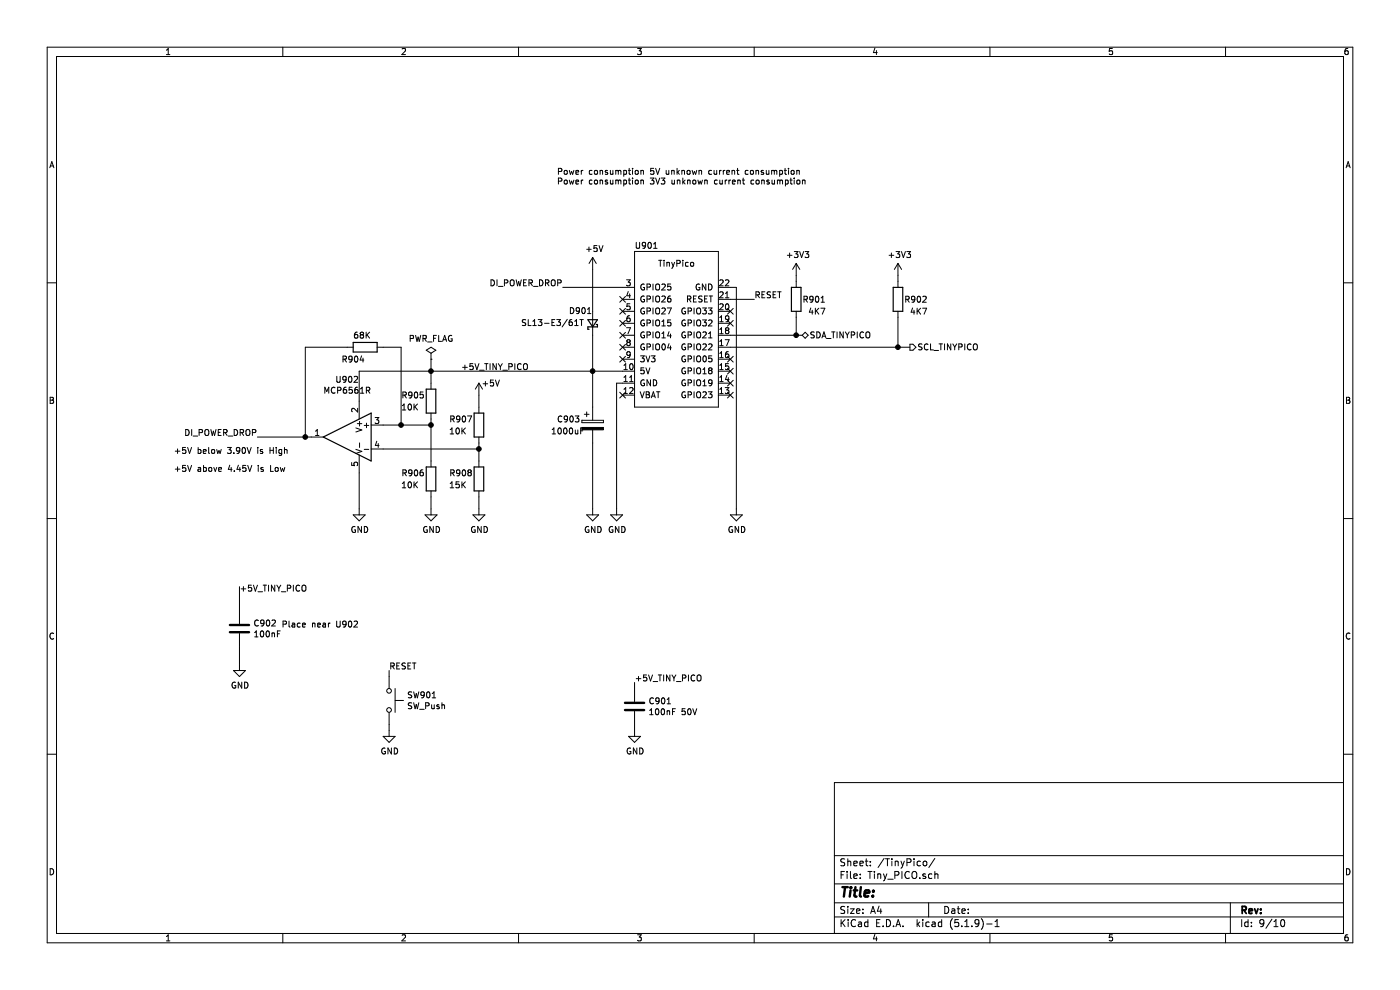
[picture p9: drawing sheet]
EESchema Schematic File Version 4
EELAYER 30 0
EELAYER END
$Descr A4 11693 8268
encoding utf-8
Sheet 9 10
Title ""
Date ""
Rev ""
Comp ""
Comment1 ""
Comment2 ""
Comment3 ""
Comment4 ""
$EndDescr
$Comp
L SIOMv01-rescue:+3V3-power #PWR?
U 1 1
P 7500 2300
AR Path="/5F8C27AF/60792D17" Ref="#PWR?"  Part="1" 
AR Path="/5F97DE9D/60792D17" Ref="#PWR?"  Part="1" 
AR Path="/60781610/60792D17" Ref="#PWR0908"  Part="1" 
F 0 "#PWR0908" H 7500 2150 50  0001 C CNN
F 1 "+3V3" H 7515 2473 50  0000 C CNN
F 2 "" H 7500 2300 50  0001 C CNN
F 3 "" H 7500 2300 50  0001 C CNN
	1    7500 2300
	1    0    0    -1  
$EndComp
$Comp
L SIOMv01-rescue:R-Device R?
U 1 1
P 7500 2500
AR Path="/5F8C27AF/60792D1D" Ref="R?"  Part="1" 
AR Path="/5F97DE9D/60792D1D" Ref="R?"  Part="1" 
AR Path="/60781610/60792D1D" Ref="R902"  Part="1" 
F 0 "R902" H 7750 2500 50  0000 R CNN
F 1 "4K7" H 7750 2400 50  0000 R CNN
F 2 "Resistor_SMD:R_0603_1608Metric" V 7430 2500 50  0001 C CNN
F 3 "~" H 7500 2500 50  0001 C CNN
	1    7500 2500
	1    0    0    -1  
$EndComp
$Comp
L SIOMv01-rescue:+3V3-power #PWR?
U 1 1
P 6650 2300
AR Path="/5F8C27AF/60792D24" Ref="#PWR?"  Part="1" 
AR Path="/5F97DE9D/60792D24" Ref="#PWR?"  Part="1" 
AR Path="/60781610/60792D24" Ref="#PWR0907"  Part="1" 
F 0 "#PWR0907" H 6650 2150 50  0001 C CNN
F 1 "+3V3" H 6665 2473 50  0000 C CNN
F 2 "" H 6650 2300 50  0001 C CNN
F 3 "" H 6650 2300 50  0001 C CNN
	1    6650 2300
	1    0    0    -1  
$EndComp
$Comp
L SIOMv01-rescue:R-Device R?
U 1 1
P 6650 2500
AR Path="/5F8C27AF/60792D2A" Ref="R?"  Part="1" 
AR Path="/5F97DE9D/60792D2A" Ref="R?"  Part="1" 
AR Path="/60781610/60792D2A" Ref="R901"  Part="1" 
F 0 "R901" H 6900 2500 50  0000 R CNN
F 1 "4K7" H 6900 2400 50  0000 R CNN
F 2 "Resistor_SMD:R_0603_1608Metric" V 6580 2500 50  0001 C CNN
F 3 "~" H 6650 2500 50  0001 C CNN
	1    6650 2500
	1    0    0    -1  
$EndComp
Wire Wire Line
	6650 2300 6650 2350
Wire Wire Line
	7500 2300 7500 2350
$Comp
L TinyPico:TinyPico U901
U 1 1
P 5650 2750
F 0 "U901" H 5400 3450 50  0000 C CNN
F 1 "TinyPico" H 5650 3300 50  0000 C CNN
F 2 "Package_DIP:DIP-24_W15.24mm_Socket_LongPads" H 6100 3200 50  0001 C CNN
F 3 "https://www.tinypico.com/" H 6100 3200 50  0001 C CNN
	1    5650 2750
	1    0    0    -1  
$EndComp
$Comp
L SIOMv01-rescue:GND-power #PWR0903
U 1 1
P 5150 4250
F 0 "#PWR0903" H 5150 4000 50  0001 C CNN
F 1 "GND" H 5155 4077 50  0000 C CNN
F 2 "" H 5150 4250 50  0001 C CNN
F 3 "" H 5150 4250 50  0001 C CNN
	1    5150 4250
	1    0    0    -1  
$EndComp
$Comp
L SIOMv01-rescue:GND-power #PWR0906
U 1 1
P 6150 4250
F 0 "#PWR0906" H 6150 4000 50  0001 C CNN
F 1 "GND" H 6155 4077 50  0000 C CNN
F 2 "" H 6150 4250 50  0001 C CNN
F 3 "" H 6150 4250 50  0001 C CNN
	1    6150 4250
	1    0    0    -1  
$EndComp
Wire Wire Line
	5150 3200 5200 3200
Wire Wire Line
	6150 2400 6100 2400
Wire Wire Line
	5200 3100 4950 3100
Wire Wire Line
	4950 3100 4950 2800
NoConn ~ 5200 3300
$Comp
L SIOMv01-rescue:+5V-power #PWR0902
U 1 1
P 4950 2250
F 0 "#PWR0902" H 4950 2100 50  0001 C CNN
F 1 "+5V" H 4965 2423 50  0000 C CNN
F 2 "" H 4950 2250 50  0001 C CNN
F 3 "" H 4950 2250 50  0001 C CNN
	1    4950 2250
	1    0    0    -1  
$EndComp
$Comp
L SIOMv01-rescue:C-Device C?
U 1 1
P 5300 5900
AR Path="/5F8BACBE/60792D67" Ref="C?"  Part="1" 
AR Path="/5F97DE9D/60792D67" Ref="C?"  Part="1" 
AR Path="/60781610/60792D67" Ref="C901"  Part="1" 
F 0 "C901" H 5415 5946 50  0000 L CNN
F 1 "100nF 50V" H 5415 5855 50  0000 L CNN
F 2 "Capacitor_SMD:C_0603_1608Metric" H 5338 5750 50  0001 C CNN
F 3 "~" H 5300 5900 50  0001 C CNN
	1    5300 5900
	1    0    0    -1  
$EndComp
$Comp
L SIOMv01-rescue:GND-power #PWR?
U 1 1
P 5300 6100
AR Path="/60792D6D" Ref="#PWR?"  Part="1" 
AR Path="/5F8BACBE/60792D6D" Ref="#PWR?"  Part="1" 
AR Path="/5F97DE9D/60792D6D" Ref="#PWR?"  Part="1" 
AR Path="/60781610/60792D6D" Ref="#PWR0905"  Part="1" 
F 0 "#PWR0905" H 5300 5850 50  0001 C CNN
F 1 "GND" H 5305 5927 50  0000 C CNN
F 2 "" H 5300 6100 50  0001 C CNN
F 3 "" H 5300 6100 50  0001 C CNN
	1    5300 6100
	1    0    0    -1  
$EndComp
Wire Wire Line
	5300 6100 5300 6050
Wire Wire Line
	5300 5750 5300 5700
Text Notes 4650 1550 0    50   ~ 0
Power consumption 5V unknown current consumption\nPower consumption 3V3 unknown current consumption
Text HLabel 7600 2900 2    50   Output ~ 0
SCL_TINYPICO
Text HLabel 6700 2800 2    50   BiDi ~ 0
SDA_TINYPICO
$Comp
L Switch:SW_Push SW901
U 1 1
P 3250 5850
F 0 "SW901" V 3204 5998 50  0000 L CNN
F 1 "SW_Push" V 3295 5998 50  0000 L CNN
F 2 "Button_Switch_SMD:SW_Push_1P1T_NO_6x6mm_H9.5mm" H 3250 6050 50  0001 C CNN
F 3 "~" H 3250 6050 50  0001 C CNN
	1    3250 5850
	0    1    1    0   
$EndComp
Wire Wire Line
	3250 5650 3250 5600
Wire Wire Line
	3250 6050 3250 6100
$Comp
L SIOMv01-rescue:GND-power #PWR?
U 1 1
P 3250 6100
AR Path="/60792DE6" Ref="#PWR?"  Part="1" 
AR Path="/5F8BACBE/60792DE6" Ref="#PWR?"  Part="1" 
AR Path="/5F97DE9D/60792DE6" Ref="#PWR?"  Part="1" 
AR Path="/60781610/60792DE6" Ref="#PWR0901"  Part="1" 
F 0 "#PWR0901" H 3250 5850 50  0001 C CNN
F 1 "GND" H 3255 5927 50  0000 C CNN
F 2 "" H 3250 6100 50  0001 C CNN
F 3 "" H 3250 6100 50  0001 C CNN
	1    3250 6100
	1    0    0    -1  
$EndComp
Text Label 3250 5600 0    50   ~ 0
RESET
NoConn ~ 6100 2600
NoConn ~ 6100 2700
NoConn ~ 6100 3000
NoConn ~ 6100 3100
NoConn ~ 6100 3200
NoConn ~ 6100 3300
NoConn ~ 5200 3000
NoConn ~ 5200 2900
NoConn ~ 5200 2800
NoConn ~ 5200 2700
NoConn ~ 5200 2600
NoConn ~ 5200 2500
Wire Wire Line
	6650 2650 6650 2800
Connection ~ 6650 2800
Wire Wire Line
	6650 2800 6700 2800
Wire Wire Line
	7500 2650 7500 2900
Connection ~ 7500 2900
Wire Wire Line
	7500 2900 7600 2900
Wire Wire Line
	6100 2900 7500 2900
Wire Wire Line
	6100 2800 6650 2800
Wire Wire Line
	6100 2500 6300 2500
Text Label 6300 2500 0    50   ~ 0
RESET
$Comp
L Device:D_Schottky_Small D901
U 1 1
P 4950 2700
F 0 "D901" V 5050 2900 50  0000 R CNN
F 1 "SL13-E3/61T" V 4950 3300 50  0000 R CNN
F 2 "Diode_SMD:D_SMA" V 4950 2700 50  0001 C CNN
F 3 "~" V 4950 2700 50  0001 C CNN
	1    4950 2700
	0    -1   -1   0   
$EndComp
$Comp
L SIOMv01-rescue:GND-power #PWR0113
U 1 1
P 3000 4250
F 0 "#PWR0113" H 3000 4000 50  0001 C CNN
F 1 "GND" H 3005 4077 50  0000 C CNN
F 2 "" H 3000 4250 50  0001 C CNN
F 3 "" H 3000 4250 50  0001 C CNN
	1    3000 4250
	1    0    0    -1  
$EndComp
$Comp
L Device:CP C903
U 1 1
P 4950 3550
F 0 "C903" H 4650 3600 50  0000 L CNN
F 1 "1000uF" H 4600 3500 50  0000 L CNN
F 2 "Capacitor_SMD:CP_Elec_10x10.5" H 4988 3400 50  0001 C CNN
F 3 "~" H 4950 3550 50  0001 C CNN
	1    4950 3550
	1    0    0    -1  
$EndComp
Wire Wire Line
	4950 3400 4950 3100
Connection ~ 4950 3100
$Comp
L SIOMv01-rescue:GND-power #PWR0117
U 1 1
P 4950 4250
F 0 "#PWR0117" H 4950 4000 50  0001 C CNN
F 1 "GND" H 4955 4077 50  0000 C CNN
F 2 "" H 4950 4250 50  0001 C CNN
F 3 "" H 4950 4250 50  0001 C CNN
	1    4950 4250
	1    0    0    -1  
$EndComp
Wire Wire Line
	3000 3350 3000 3100
Wire Wire Line
	3000 3950 3000 4250
Wire Wire Line
	4950 3700 4950 4250
Wire Wire Line
	5150 3200 5150 4250
Wire Wire Line
	6150 2400 6150 4250
$Comp
L SIOMv01-rescue:R-Device R?
U 1 1
P 3600 4000
AR Path="/5F8C27AF/609B6A54" Ref="R?"  Part="1" 
AR Path="/5F97DE9D/609B6A54" Ref="R?"  Part="1" 
AR Path="/60781610/609B6A54" Ref="R906"  Part="1" 
F 0 "R906" H 3550 4050 50  0000 R CNN
F 1 "10K" H 3500 3950 50  0000 R CNN
F 2 "Resistor_SMD:R_0603_1608Metric" V 3530 4000 50  0001 C CNN
F 3 "~" H 3600 4000 50  0001 C CNN
	1    3600 4000
	1    0    0    -1  
$EndComp
Wire Wire Line
	3000 3100 3600 3100
$Comp
L SIOMv01-rescue:R-Device R?
U 1 1
P 3050 2900
AR Path="/5F8C27AF/609BD633" Ref="R?"  Part="1" 
AR Path="/5F97DE9D/609BD633" Ref="R?"  Part="1" 
AR Path="/60781610/609BD633" Ref="R904"  Part="1" 
F 0 "R904" V 3150 2900 50  0000 R CNN
F 1 "68K" V 2950 2950 50  0000 R CNN
F 2 "Resistor_SMD:R_0603_1608Metric" V 2980 2900 50  0001 C CNN
F 3 "~" H 3050 2900 50  0001 C CNN
	1    3050 2900
	0    1    1    0   
$EndComp
Wire Wire Line
	3200 2900 3350 2900
Wire Wire Line
	3350 2900 3350 3550
Wire Wire Line
	3350 3550 3200 3550
Wire Wire Line
	2900 2900 2550 2900
Wire Wire Line
	2550 3650 2550 2900
Connection ~ 2550 3650
Wire Wire Line
	2550 3650 2600 3650
Wire Wire Line
	4950 2250 4950 2600
$Comp
L SIOMv01-rescue:R-Device R?
U 1 1
P 3600 3350
AR Path="/5F8C27AF/609CB293" Ref="R?"  Part="1" 
AR Path="/5F97DE9D/609CB293" Ref="R?"  Part="1" 
AR Path="/60781610/609CB293" Ref="R905"  Part="1" 
F 0 "R905" H 3550 3400 50  0000 R CNN
F 1 "10K" H 3500 3300 50  0000 R CNN
F 2 "Resistor_SMD:R_0603_1608Metric" V 3530 3350 50  0001 C CNN
F 3 "~" H 3600 3350 50  0001 C CNN
	1    3600 3350
	1    0    0    -1  
$EndComp
Wire Wire Line
	3600 3200 3600 3100
Connection ~ 3600 3100
Connection ~ 3350 3550
Connection ~ 3600 3550
Wire Wire Line
	3600 3550 3600 3500
Wire Wire Line
	3600 3550 3600 3850
Wire Wire Line
	3350 3550 3600 3550
$Comp
L SIOMv01-rescue:GND-power #PWR0122
U 1 1
P 3600 4250
F 0 "#PWR0122" H 3600 4000 50  0001 C CNN
F 1 "GND" H 3605 4077 50  0000 C CNN
F 2 "" H 3600 4250 50  0001 C CNN
F 3 "" H 3600 4250 50  0001 C CNN
	1    3600 4250
	1    0    0    -1  
$EndComp
Wire Wire Line
	3600 4250 3600 4150
$Comp
L SIOMv01-rescue:R-Device R?
U 1 1
P 4000 3550
AR Path="/5F8C27AF/609D4C3E" Ref="R?"  Part="1" 
AR Path="/5F97DE9D/609D4C3E" Ref="R?"  Part="1" 
AR Path="/60781610/609D4C3E" Ref="R907"  Part="1" 
F 0 "R907" H 3950 3600 50  0000 R CNN
F 1 "10K" H 3900 3500 50  0000 R CNN
F 2 "Resistor_SMD:R_0603_1608Metric" V 3930 3550 50  0001 C CNN
F 3 "~" H 4000 3550 50  0001 C CNN
	1    4000 3550
	1    0    0    -1  
$EndComp
$Comp
L SIOMv01-rescue:+5V-power #PWR0123
U 1 1
P 4000 3300
F 0 "#PWR0123" H 4000 3150 50  0001 C CNN
F 1 "+5V" H 4100 3400 50  0000 C CNN
F 2 "" H 4000 3300 50  0001 C CNN
F 3 "" H 4000 3300 50  0001 C CNN
	1    4000 3300
	1    0    0    -1  
$EndComp
Wire Wire Line
	4000 3300 4000 3400
$Comp
L SIOMv01-rescue:R-Device R?
U 1 1
P 4000 4000
AR Path="/5F8C27AF/609D6515" Ref="R?"  Part="1" 
AR Path="/5F97DE9D/609D6515" Ref="R?"  Part="1" 
AR Path="/60781610/609D6515" Ref="R908"  Part="1" 
F 0 "R908" H 3950 4050 50  0000 R CNN
F 1 "15K" H 3900 3950 50  0000 R CNN
F 2 "Resistor_SMD:R_0603_1608Metric" V 3930 4000 50  0001 C CNN
F 3 "~" H 4000 4000 50  0001 C CNN
	1    4000 4000
	1    0    0    -1  
$EndComp
$Comp
L SIOMv01-rescue:GND-power #PWR0124
U 1 1
P 4000 4250
F 0 "#PWR0124" H 4000 4000 50  0001 C CNN
F 1 "GND" H 4005 4077 50  0000 C CNN
F 2 "" H 4000 4250 50  0001 C CNN
F 3 "" H 4000 4250 50  0001 C CNN
	1    4000 4250
	1    0    0    -1  
$EndComp
Wire Wire Line
	4000 4250 4000 4150
Wire Wire Line
	4000 3850 4000 3750
Wire Wire Line
	3200 3750 4000 3750
Connection ~ 4000 3750
Wire Wire Line
	4000 3750 4000 3700
Wire Wire Line
	4700 2400 5200 2400
Text Label 2150 3650 2    50   ~ 0
DI_POWER_DROP
Text Label 4700 2400 2    50   ~ 0
DI_POWER_DROP
$Comp
L Device:C C902
U 1 1
P 2000 5250
F 0 "C902" H 2115 5296 50  0000 L CNN
F 1 "100nF" H 2115 5205 50  0000 L CNN
F 2 "Capacitor_SMD:C_0603_1608Metric" H 2038 5100 50  0001 C CNN
F 3 "~" H 2000 5250 50  0001 C CNN
	1    2000 5250
	1    0    0    -1  
$EndComp
Wire Wire Line
	3600 3100 4950 3100
Text Label 3850 3100 0    50   ~ 0
+5V_TINY_PICO
Text Label 2000 4950 0    50   ~ 0
+5V_TINY_PICO
$Comp
L SIOMv01-rescue:GND-power #PWR?
U 1 1
P 2000 5550
AR Path="/609E7291" Ref="#PWR?"  Part="1" 
AR Path="/5F8BACBE/609E7291" Ref="#PWR?"  Part="1" 
AR Path="/5F97DE9D/609E7291" Ref="#PWR?"  Part="1" 
AR Path="/60781610/609E7291" Ref="#PWR0125"  Part="1" 
F 0 "#PWR0125" H 2000 5300 50  0001 C CNN
F 1 "GND" H 2005 5377 50  0000 C CNN
F 2 "" H 2000 5550 50  0001 C CNN
F 3 "" H 2000 5550 50  0001 C CNN
	1    2000 5550
	1    0    0    -1  
$EndComp
Wire Wire Line
	2000 5400 2000 5550
Text Notes 2350 5250 0    50   ~ 0
Place near U902
$Comp
L power:PWR_FLAG #FLG0102
U 1 1
P 3600 3000
F 0 "#FLG0102" H 3600 3075 50  0001 C CNN
F 1 "PWR_FLAG" H 3600 3173 50  0000 C CNN
F 2 "" H 3600 3000 50  0001 C CNN
F 3 "~" H 3600 3000 50  0001 C CNN
	1    3600 3000
	1    0    0    -1  
$EndComp
Wire Wire Line
	3600 3000 3600 3100
Wire Wire Line
	2150 3650 2550 3650
Wire Wire Line
	2000 4900 2000 5100
Text Notes 1450 3800 0    50   ~ 0
+5V below 3.90V is High
Text Notes 1450 3950 0    50   ~ 0
+5V above 4.45V is Low
$Comp
L Comparator:MCP6561R U902
U 1 1
P 2900 3650
F 0 "U902" H 2900 4131 50  0000 C CNN
F 1 "MCP6561R" H 2900 4040 50  0000 C CNN
F 2 "Package_TO_SOT_SMD:SOT-23-5" H 2900 3650 50  0001 C CNN
F 3 "http://ww1.microchip.com/downloads/en/DeviceDoc/MCP6561-1R-1U-2-4-1.8V-Low-Power-Push-Pull-Output-Comparator-DS20002139E.pdf" H 2900 3650 50  0001 C CNN
	1    2900 3650
	-1   0    0    -1  
$EndComp
Text Label 5300 5700 0    50   ~ 0
+5V_TINY_PICO
$EndSCHEMATC
